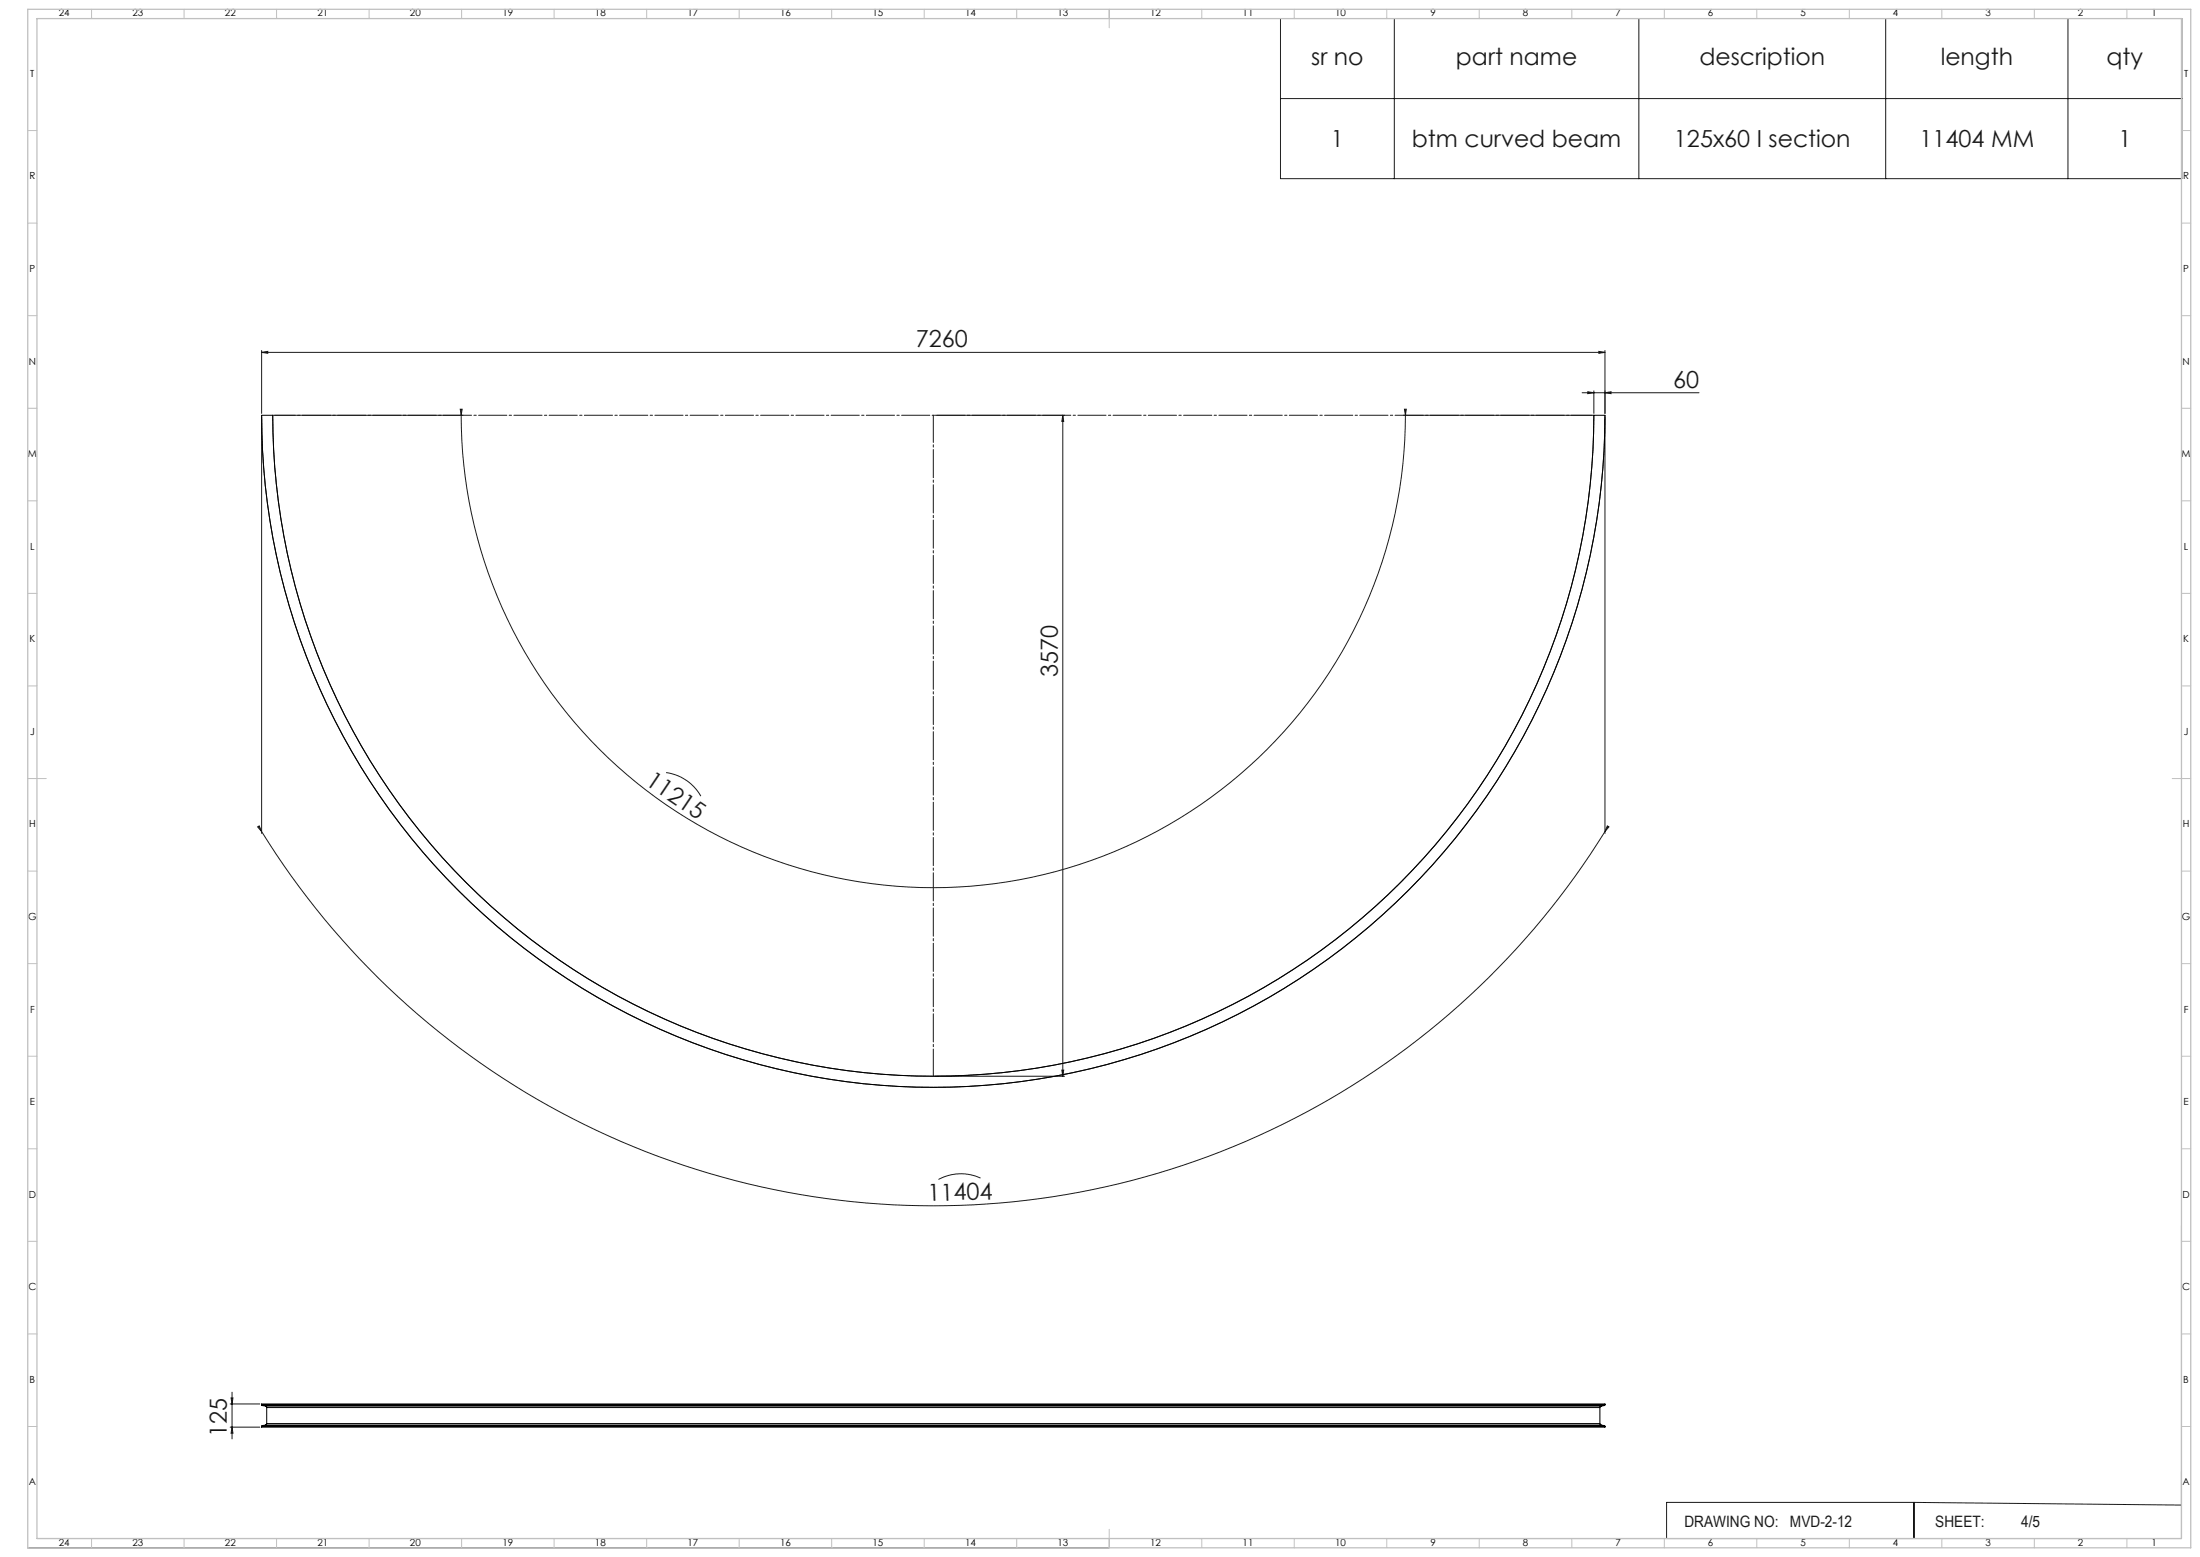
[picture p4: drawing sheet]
<svg xmlns="http://www.w3.org/2000/svg" width="1189mm" height="841mm" viewBox="0 0 1189 841" stroke-linecap="round" stroke-linejoin="round" font-family="sans-serif">
<g fill="none" stroke="#191924" stroke-width=".54">
<path d="M692 10h487v86h-487zM754 10v86M886 10v86M1019 10v86M1118 10v86M692 53h487M141 190h4v1zM141 189v34M141 190h726M864 190h3l-3 1zM867 189v34M855 212h63"/>
<path d="M858 212h3l-3 1zM861 211v12M867 212h4v1zM141 224a363 363 0 0 0 363 363 363 363 0 0 0 363-363M141 225v225M147 224a357 357 0 0 0 357 357 357 357 0 0 0 357-357M148 224h102M249 221h1l-1 3zM249 224a255 255 0 0 0 255 255 255 255 0 0 0 256-255M505 224h70M574 224l1 4h-1zM574 224v357"/>
<path d="M759 224h101M759 221h1v3zM867 225v225M360 417a26 26 0 0 1 19 13M139 447l1-1 1 3zM141 449a427 427 0 0 0 726 0M869 446l1 1-3 2zM574 578h1l-1 3zM505 581h70M530 636a25 25 0 0 0-23 1M1179 662v169h-430M124 758h16"/>
<path d="M125 755h1l-1 3zM125 752v25M124 771h16M125 771l1 3h-1zM1034 812h-133v19M1034 812v19M1034 812l145 1M15 836h584M20 831h579M648 831h1"/>
</g>
<path d="M147 224h714" fill="none" stroke="#191924" stroke-width=".54" stroke-dasharray="15.2 1.3 1.3 1.3" stroke-dashoffset="3"/>
<path d="M504 224v357" fill="none" stroke="#191924" stroke-width=".54" stroke-dasharray="15.2 1.3 1.3 1.3" stroke-dashoffset=".6"/>
<g fill="none" stroke="#c0c0c0" stroke-width=".54">
<path d="M49 5v5M99 5v5M149 5v5M199 5v5M249 5v5M299 5v5M349 5v5M399 5v5M449 5v5M499 5v5M549 5v5M599 5v10"/>
<path d="M649 5v5M699 5v5M749 5v5M799 5v5M849 5v5M899 5v5M949 5v5M999 5v5M1049 5v5M1099 5v5M1149 5v5M15 71h5"/>
<path d="M1179 71h5M15 121h5M1179 121h5M15 171h5M1179 171h5M15 221h5M1179 221h5M15 271h5M1179 271h5M15 321h5M1179 321h5M15 371h5"/>
<path d="M1179 371h5M15 421h10M1174 421h10M15 471h5M1179 471h5M15 521h5M1179 521h5M15 571h5M1179 571h5M15 621h5M1179 621h5M15 671h5"/>
<path d="M1179 671h5M15 721h5M1179 721h5M15 771h5M1179 771h5M49 831v5M99 831v5M149 831v5M199 831v5M249 831v5M299 831v5M349 831v5"/>
<path d="M399 831v5M449 831v5M499 831v5M549 831v5M599 826v10M649 831v5M699 831v5M749 831v5M799 831v5M849 831v5M899 831v5M949 831v5"/>
<path d="M999 831v5M1049 831v5M1099 831v5M1149 831v5"/>
</g>
<path d="M15 5h1169v831h-1169zM20 10h1159v821h-1159z" fill="none" stroke="#c0c0c0" stroke-width=".7"/>
<g fill="#191924">
<path d="M141 190h4v1zM864 190h3l-3 1z"/>
<path d="M858 212h3l-3 1zM867 212h4v1z"/>
<path d="M869 446l1 1-3 2zM139 447l1-1 1 3z"/>
<path d="M574 224l1 4h-1zM574 578h1l-1 3z"/>
<path d="M759 221h1v3zM249 221h1l-1 3z"/>
<path d="M125 755h1l-1 3zM125 771l1 3h-1z"/>
</g>
<g fill="none" stroke="#000" stroke-width=".54">
<path d="M141 224h6a357 357 0 0 0 357 357 357 357 0 0 0 357-357h6a363 363 0 0 1-363 363 363 363 0 0 1-363-363zM141 759h1M141 759v-1h726v1M141 759h726M142 759h725M142 759h1M143 759l1 1M143 759h722M865 759v1M867 759h-2M867 759h.1M141 770v1h726v-1"/>
<path d="M141 770h726M142 770h-1M142 770h725M143 770h722M143 770h-1M144 769l-1 1M144 760h721M144 769h721M144 760v9M865 769v1M865 760v9M865 770h2"/>
<path d="M867 770h.1"/>
</g>
<g font-size="12.7" fill="#191924">
<text x="709" y="35">sr no</text>
<text x="787" y="35">part name</text>
<text x="918" y="35">description</text>
<text x="1049" y="35">length</text>
<text x="1139" y="35">qty</text>
<text x="719" y="80">1</text>
<text x="763" y="80">btm curved beam</text>
<text x="905" y="80">125x60 I section</text>
<text x="1037" y="80">11404 MM</text>
<text x="1145" y="80">1</text>
<text x="495" y="188">7260</text>
<text x="904" y="209">60</text>
<text x="572" y="365" transform="rotate(-90 572 365)">3570</text>
<text x="348" y="423" transform="rotate(34 348 423)">11215</text>
<text x="501" y="649" transform="rotate(-2 501 649)">11404</text>
<text x="123" y="776" transform="rotate(-90 123 776)">125</text>
</g>
<g font-size="8.5" fill="#191924">
<text x="910" y="825">DRAWING NO:</text>
<text x="967" y="825">MVD-2-12</text>
<text x="1046" y="825">SHEET:</text>
<text x="1092" y="825">4/5</text>
</g>
<g font-size="5.3">
<text x="32" y="9">24</text>
<text x="72" y="9">23</text>
<text x="122" y="9">22</text>
<text x="172" y="9">21</text>
<text x="222" y="9">20</text>
<text x="272" y="9">19</text>
<text x="322" y="9">18</text>
<text x="372" y="9">17</text>
<text x="422" y="9">16</text>
<text x="472" y="9">15</text>
<text x="522" y="9">14</text>
<text x="572" y="9">13</text>
<text x="622" y="9">12</text>
<text x="672" y="9">11</text>
<text x="722" y="9">10</text>
<text x="773" y="9">9</text>
<text x="823" y="9">8</text>
<text x="873" y="9">7</text>
<text x="923" y="9">6</text>
<text x="973" y="9">5</text>
<text x="1023" y="9">4</text>
<text x="1073" y="9">3</text>
<text x="1123" y="9">2</text>
<text x="1163" y="9">1</text>
<text x="16" y="42">T</text>
<text x="1180" y="42">T</text>
<text x="16" y="97">R</text>
<text x="1180" y="97">R</text>
<text x="16" y="147">P</text>
<text x="1180" y="147">P</text>
<text x="16" y="197">N</text>
<text x="1180" y="197">N</text>
<text x="15" y="247">M</text>
<text x="1179" y="247">M</text>
<text x="16" y="297">L</text>
<text x="1180" y="297">L</text>
<text x="16" y="347">K</text>
<text x="1180" y="347">K</text>
<text x="16" y="397">J</text>
<text x="1180" y="397">J</text>
<text x="16" y="447">H</text>
<text x="1180" y="447">H</text>
<text x="15" y="497">G</text>
<text x="1179" y="497">G</text>
<text x="16" y="547">F</text>
<text x="1180" y="547">F</text>
<text x="16" y="597">E</text>
<text x="1180" y="597">E</text>
<text x="16" y="647">D</text>
<text x="1180" y="647">D</text>
<text x="15" y="697">C</text>
<text x="1179" y="697">C</text>
<text x="16" y="747">B</text>
<text x="1180" y="747">B</text>
<text x="16" y="802">A</text>
<text x="1180" y="802">A</text>
<text x="32" y="835">24</text>
<text x="72" y="835">23</text>
<text x="122" y="835">22</text>
<text x="172" y="835">21</text>
<text x="222" y="835">20</text>
<text x="272" y="835">19</text>
<text x="322" y="835">18</text>
<text x="372" y="835">17</text>
<text x="422" y="835">16</text>
<text x="472" y="835">15</text>
<text x="522" y="835">14</text>
<text x="572" y="835">13</text>
<text x="622" y="835">12</text>
<text x="672" y="835">11</text>
<text x="722" y="835">10</text>
<text x="773" y="835">9</text>
<text x="823" y="835">8</text>
<text x="873" y="835">7</text>
<text x="923" y="835">6</text>
<text x="973" y="835">5</text>
<text x="1023" y="835">4</text>
<text x="1073" y="835">3</text>
<text x="1123" y="835">2</text>
<text x="1163" y="835">1</text>
</g>
</svg>
